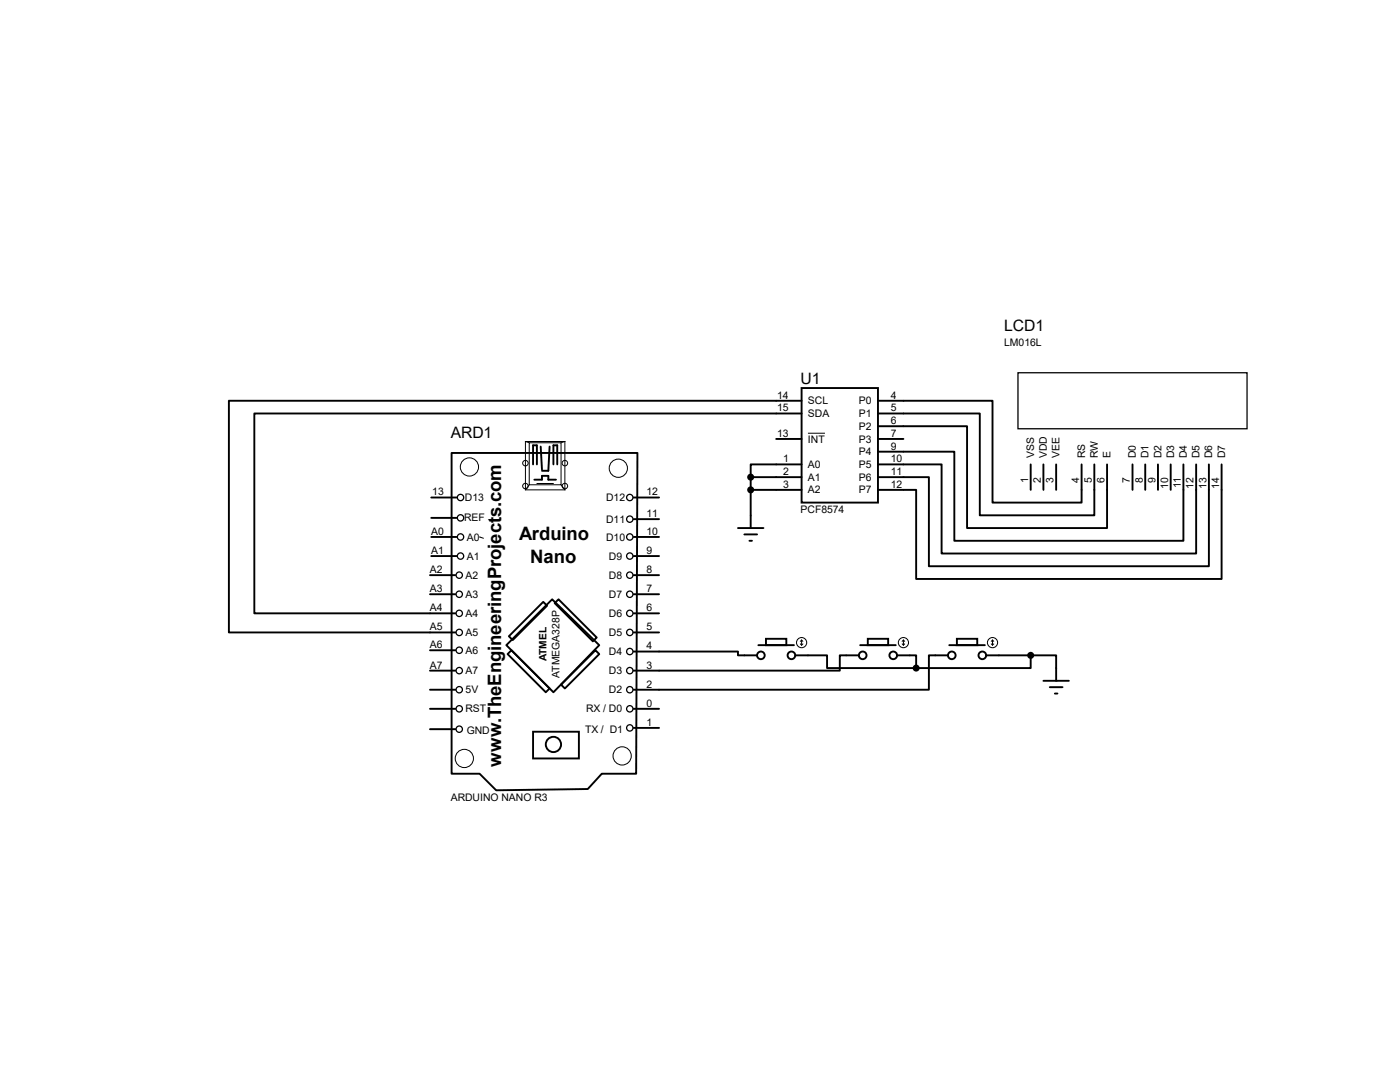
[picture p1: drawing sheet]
<svg xmlns="http://www.w3.org/2000/svg" width="279mm" height="216mm" viewBox="0 0 279 216" stroke-linecap="round" stroke-linejoin="round" font-family="sans-serif">
<g fill="none" stroke="#000" stroke-width=".38">
<path d="M160 77.4h15.2v22.9h-15.2zM160 80h-114.3v46.2h45.2M175.2 80h22.9v20.3h17.8v-7.6M86.1 99.3h5M90.1 90.4h37.1l-.2 64h-6.9l-2.8 3-18.3 .3-3.3-3.3h-5.6zM106.4 92.7v-3.8h.7v3.8M106.6 95.7h1.6v-.7h1.2v.7h1.6M107.9 89.1l.3 4.6M109.7 89.1l-.3 4.8h-1.2M110.4 92.7v-3.8h.8v3.8M126.4 99.3h5.1M149.8 95.2h10.2"/>
<path d="M149.8 95.2v10.2M149.8 97.7h10.2M154.9 87.6h5.1M160 92.7h-10.2v2.5M160 82.5h-109.2v39.9h40.1M175.2 92.7h12.7v17.7h50.8v-17.7M175.2 90.1h15.3v17.8h45.7v-15.2M175.2 85h17.8v20.4h27.9v-12.7M175.2 82.5h20.3v20.3h22.9v-10.1M175.2 87.6h5.1M205.7 92.7v5M208.2 92.7v5"/>
<path d="M210.8 92.7v5M226 92.7v5M228.6 92.7v5M231.1 92.7v5M233.6 92.7v5M241.3 92.7v20.3h-55.9v-17.8h-10.2M243.8 92.7v22.8h-61v-17.8h-7.6M85.8 118.6h5.1M85.8 114.8h5.1M86.1 111h5M86.1 107.1h5M86.1 103.3h5"/>
<path d="M126.4 118.6h5.1M126.4 114.8h5.1M126.4 111h5.1M126.4 107.1h5.1M126.4 103.6h5.1M147.3 105.4h5.1M148.5 106.6h2.6M149.6 107.9h.5M85.8 137.6h5.1M85.8 133.8h5.1M85.8 129.8h5.1M101 128.7l9.2-9.1 9.4 9.1-9.2 9.4z"/>
<path d="M101.6 127l6.8-6.9 .8 .8-6.9 6.8zM102.1 129.8l7.6 7.6-.8 .7-7.6-7.6zM110.7 120.4l.8-.8 7.6 7.6-.8 .8zM118.8 129.8l.8 .7-6.9 6.9-.7-.8zM126.4 130h20.9v.8h3.8M126.4 126.2h5.1M126.4 122.4h5.1M151.3 128.7h7.2M152.9 127.5h4v1.2h-4zM158.7 130.8h6.4v2.5h17.7M171.4 130.8h-3.8v3h-41.2M171.7 128.7h7.1"/>
<path d="M173.2 127.5h4v1.2h-4zM179 130.8h3.8v2.5M189.2 130.8h-3.8v6.8h-59M189.4 128.7h7.2M191 127.5h4v1.2h-4zM196.8 130.8h8.9M205.7 130.8h5.1v5M205.7 130.8v2.5h-22.9M208.2 135.8h5.1M209.5 137.1h2.5M210.5 138.4h.5M85.8 141.4h5.1"/>
<path d="M85.8 145.5h5.1M106.4 146h9.1v5.3h-9.1zM126.4 141.4h5.1M126.4 145.2h5.1"/>
<circle cx="151.8" cy="130.8" r=".76"/>
<circle cx="157.9" cy="130.8" r=".76"/>
<circle cx="172.2" cy="130.8" r=".76"/>
<circle cx="178.3" cy="130.8" r=".76"/>
<circle cx="189.9" cy="130.8" r=".76"/>
<circle cx="196" cy="130.8" r=".76"/>
<circle cx="110.4" cy="148.5" r="1.52"/>
</g>
<g fill="none" stroke="#000" stroke-width=".2">
<path d="M104.9 88.1h7.8v9.6h-7.8zM104.9 88.1l.7 .2M105.6 88.3h6.4v8.4h-6.4zM105.7 96.7l-.8 1M107.1 96.5h3.3M112 96.7l.8 1M112.8 88.1l-.8 .2M161.2 86.4h3.4M95.8 107.1l.7 .3M159.7 128.5l.3 .2M160 127.7v1M160 127.7l-.3 .3"/>
<path d="M160 127.7l.2 .3M160.2 128.5l-.2 .2M180 128.5l.3 .2M180.3 127.7v1M180.3 127.7l-.3 .3M180.3 127.7l.3 .3M180.6 128.5l-.3 .2M197.8 128.5l.3 .2M198.1 127.7v1M198.1 127.7l-.3 .3M198.1 127.7l.2 .3M198.3 128.5l-.2 .2"/>
<circle cx="93.7" cy="93.2" r="1.82"/>
<circle cx="104.9" cy="97" r=".55"/>
<circle cx="104.9" cy="92.4" r=".55"/>
<circle cx="112.7" cy="97" r=".55"/>
<circle cx="112.7" cy="92.4" r=".55"/>
<circle cx="123.4" cy="93.4" r="1.82"/>
<circle cx="160" cy="128.2" r="1.02"/>
<circle cx="180.3" cy="128.2" r="1.02"/>
<circle cx="198.1" cy="128.2" r="1.02"/>
<circle cx="92.7" cy="151.3" r="1.82"/>
<circle cx="124.2" cy="150.8" r="1.82"/>
</g>
<g fill="#000" stroke="#000" stroke-width=".38">
<circle cx="149.8" cy="95.2" r=".51"/>
<circle cx="149.8" cy="97.7" r=".51"/>
<circle cx="182.8" cy="133.3" r=".51"/>
<circle cx="205.7" cy="130.8" r=".51"/>
</g>
<g fill="none" stroke="#000" stroke-width=".25">
<path d="M203.2 74.4h45.7v11.2h-45.7z"/>
<circle cx="91.9" cy="99.3" r=".64"/>
<circle cx="125.7" cy="99.3" r=".64"/>
<circle cx="91.7" cy="114.8" r=".64"/>
<circle cx="91.7" cy="118.6" r=".64"/>
<circle cx="91.9" cy="107.1" r=".64"/>
<circle cx="91.9" cy="111" r=".64"/>
<circle cx="91.9" cy="103.3" r=".64"/>
<circle cx="125.7" cy="103.6" r=".64"/>
<circle cx="125.7" cy="111" r=".64"/>
<circle cx="125.7" cy="118.6" r=".64"/>
<circle cx="125.7" cy="107.1" r=".64"/>
<circle cx="125.7" cy="114.8" r=".64"/>
<circle cx="91.7" cy="129.8" r=".64"/>
<circle cx="91.7" cy="122.4" r=".64"/>
<circle cx="91.7" cy="133.8" r=".64"/>
<circle cx="91.7" cy="126.2" r=".64"/>
<circle cx="91.7" cy="137.6" r=".64"/>
<circle cx="125.7" cy="133.8" r=".64"/>
<circle cx="125.7" cy="126.2" r=".64"/>
<circle cx="125.7" cy="122.4" r=".64"/>
<circle cx="125.7" cy="130" r=".64"/>
<circle cx="125.7" cy="137.6" r=".64"/>
<circle cx="91.7" cy="145.5" r=".64"/>
<circle cx="91.7" cy="141.4" r=".64"/>
<circle cx="125.7" cy="145.2" r=".64"/>
<circle cx="125.7" cy="141.4" r=".64"/>
</g>
<g font-size="3.7">
<text x="103.6" y="107.7">Arduino</text>
<text x="105.8" y="112.3">Nano</text>
<text x="100" y="153.1" transform="rotate(-90 100 153.1)">www.TheEngineeringProjects.com</text>
</g>
<g font-size="3.1">
<text x="200.4" y="66.1">LCD1</text>
<text x="159.8" y="76.6">U1</text>
<text x="90" y="87.4">ARD1</text>
</g>
<g font-size="2.1">
<text x="200.4" y="69">LM016L</text>
<text x="155.1" y="79.5">14</text>
<text x="155.1" y="82.1">15</text>
<text x="161.2" y="80.7">SCL</text>
<text x="161.2" y="83.2">SDA</text>
<text x="171.4" y="80.7">P0</text>
<text x="171.4" y="83.2">P1</text>
<text x="177.8" y="79.5">4</text>
<text x="177.8" y="82.1">5</text>
<text x="155.1" y="87.2">13</text>
<text x="161.2" y="88.3">INT</text>
<text x="171.4" y="85.8">P2</text>
<text x="171.4" y="88.3">P3</text>
<text x="177.8" y="84.6">6</text>
<text x="177.8" y="87.2">7</text>
<text x="177.8" y="89.7">9</text>
<text x="156.3" y="92.2">1</text>
<text x="156.3" y="94.8">2</text>
<text x="161.2" y="93.4">A0</text>
<text x="161.2" y="95.9">A1</text>
<text x="171.4" y="90.8">P4</text>
<text x="171.4" y="93.4">P5</text>
<text x="171.4" y="95.9">P6</text>
<text x="177.8" y="92.2">10</text>
<text x="177.8" y="94.8">11</text>
<text x="206.4" y="91.4" transform="rotate(-90 206.4 91.4)">VSS</text>
<text x="208.9" y="91.4" transform="rotate(-90 208.9 91.4)">VDD</text>
<text x="211.5" y="91.4" transform="rotate(-90 211.5 91.4)">VEE</text>
<text x="216.5" y="91.4" transform="rotate(-90 216.5 91.4)">RS</text>
<text x="219.1" y="91.4" transform="rotate(-90 219.1 91.4)">RW</text>
<text x="221.6" y="91.4" transform="rotate(-90 221.6 91.4)">E</text>
<text x="226.7" y="91.4" transform="rotate(-90 226.7 91.4)">D0</text>
<text x="229.2" y="91.4" transform="rotate(-90 229.2 91.4)">D1</text>
<text x="231.8" y="91.4" transform="rotate(-90 231.8 91.4)">D2</text>
<text x="234.3" y="91.4" transform="rotate(-90 234.3 91.4)">D3</text>
<text x="236.9" y="91.4" transform="rotate(-90 236.9 91.4)">D4</text>
<text x="239.4" y="91.4" transform="rotate(-90 239.4 91.4)">D5</text>
<text x="241.9" y="91.4" transform="rotate(-90 241.9 91.4)">D6</text>
<text x="244.5" y="91.4" transform="rotate(-90 244.5 91.4)">D7</text>
<text x="86.3" y="98.8">13</text>
<text x="92.8" y="100">D13</text>
<text x="121" y="100">D12</text>
<text x="129" y="98.8">12</text>
<text x="156.3" y="97.3">3</text>
<text x="161.2" y="98.5">A2</text>
<text x="171.4" y="98.5">P7</text>
<text x="177.8" y="97.3">12</text>
<text x="205.2" y="96.3" transform="rotate(-90 205.2 96.3)">1</text>
<text x="207.7" y="96.3" transform="rotate(-90 207.7 96.3)">2</text>
<text x="210.3" y="96.3" transform="rotate(-90 210.3 96.3)">3</text>
<text x="215.4" y="96.3" transform="rotate(-90 215.4 96.3)">4</text>
<text x="217.9" y="96.3" transform="rotate(-90 217.9 96.3)">5</text>
<text x="220.4" y="96.3" transform="rotate(-90 220.4 96.3)">6</text>
<text x="225.5" y="96.3" transform="rotate(-90 225.5 96.3)">7</text>
<text x="228.1" y="96.3" transform="rotate(-90 228.1 96.3)">8</text>
<text x="230.6" y="96.3" transform="rotate(-90 230.6 96.3)">9</text>
<text x="233.1" y="97.5" transform="rotate(-90 233.1 97.5)">10</text>
<text x="235.7" y="97.4" transform="rotate(-90 235.7 97.4)">11</text>
<text x="238.2" y="97.5" transform="rotate(-90 238.2 97.5)">12</text>
<text x="240.8" y="97.5" transform="rotate(-90 240.8 97.5)">13</text>
<text x="243.3" y="97.5" transform="rotate(-90 243.3 97.5)">14</text>
<text x="86.1" y="106.7">A0</text>
<text x="92.6" y="104.1">REF</text>
<text x="93.2" y="107.9">A0</text>
<text x="121" y="104.3">D11</text>
<text x="121" y="107.9">D10</text>
<text x="129" y="106.7">10</text>
<text x="129" y="103.2">11</text>
<text x="159.8" y="102.4">PCF8574</text>
<text x="86.1" y="110.5">A1</text>
<text x="93.2" y="111.7">A1</text>
<text x="121.5" y="111.7">D9</text>
<text x="129" y="110.5">9</text>
<text x="85.8" y="118.2">A3</text>
<text x="85.8" y="114.3">A2</text>
<text x="92.9" y="119.3">A3</text>
<text x="92.9" y="115.5">A2</text>
<text x="121.5" y="115.5">D8</text>
<text x="121.5" y="119.3">D7</text>
<text x="129" y="118.2">7</text>
<text x="129" y="114.3">8</text>
<text x="85.8" y="125.8">A5</text>
<text x="85.8" y="122">A4</text>
<text x="92.9" y="123.1">A4</text>
<text x="121.5" y="123.1">D6</text>
<text x="129" y="125.8">5</text>
<text x="129" y="122">6</text>
<text x="85.8" y="129.3">A6</text>
<text x="92.9" y="130.5">A6</text>
<text x="92.9" y="126.9">A5</text>
<text x="121.5" y="126.9">D5</text>
<text x="121.5" y="130.7">D4</text>
<text x="129" y="129.6">4</text>
<text x="85.8" y="133.4">A7</text>
<text x="92.9" y="134.5">A7</text>
<text x="111.6" y="135.3" transform="rotate(-90 111.6 135.3)">ATMEGA328P</text>
<text x="121.5" y="134.5">D3</text>
<text x="129" y="137.2">2</text>
<text x="129" y="133.4">3</text>
<text x="92.9" y="142.2">RST</text>
<text x="92.9" y="138.3">5V</text>
<text x="117" y="142.2">RX / D0</text>
<text x="121.5" y="138.3">D2</text>
<text x="129" y="141">0</text>
<text x="93.1" y="146.5">GND</text>
<text x="116.8" y="146.2">TX / D1</text>
<text x="129" y="144.8">1</text>
<text x="90" y="159.8">ARDUINO NANO R3</text>
</g>
<text font-size="2" x="109.1" y="131.9" transform="rotate(-90 109.1 131.9)">ATMEL</text>
</svg>
